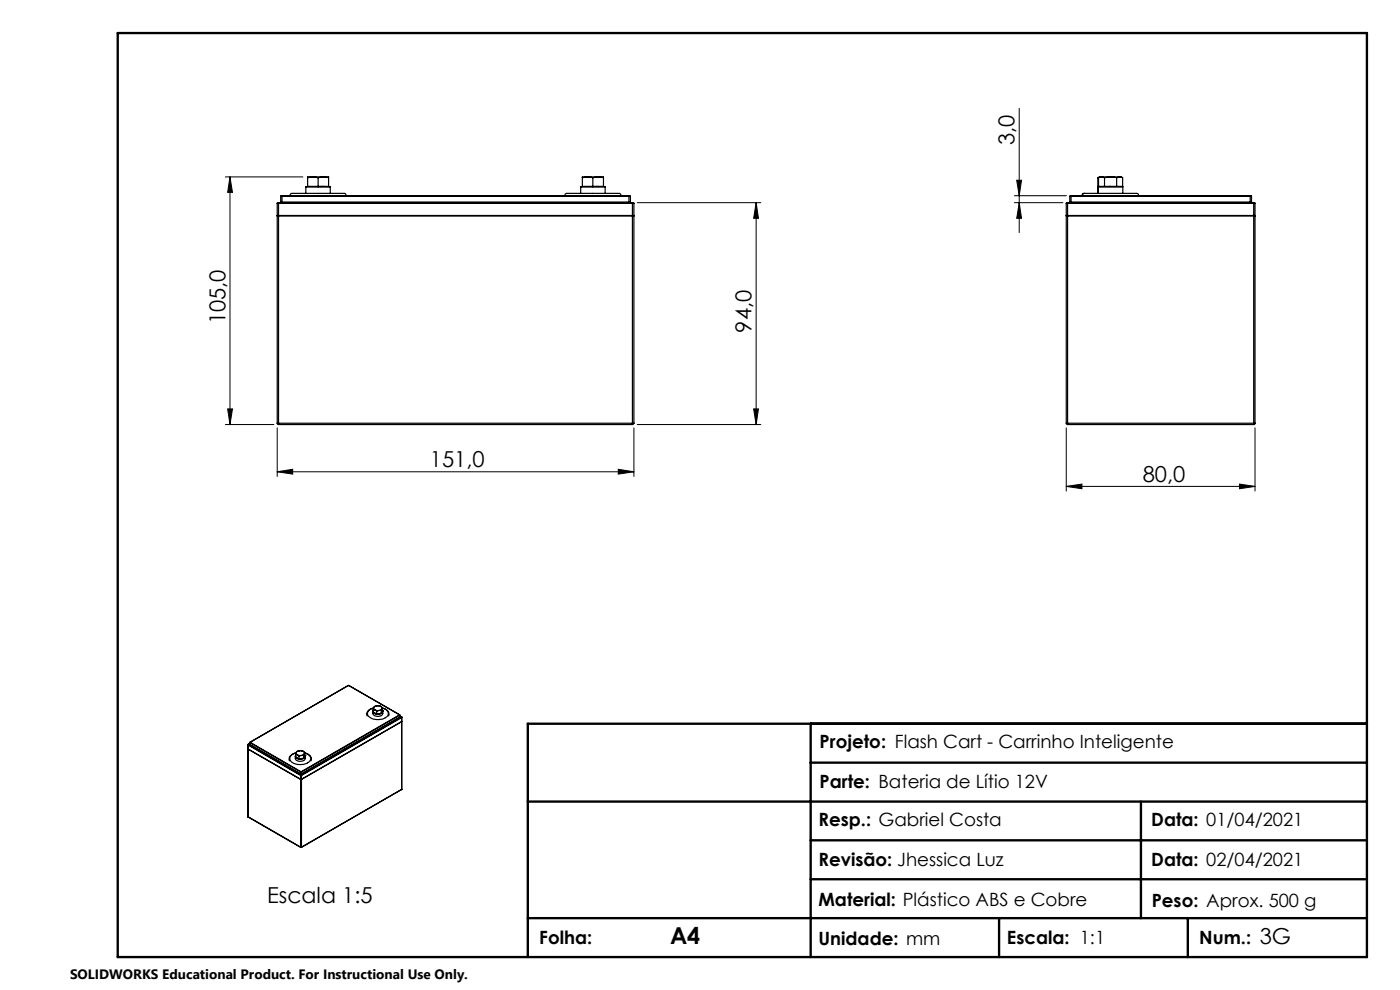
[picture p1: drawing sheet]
<svg xmlns="http://www.w3.org/2000/svg" width="297mm" height="210mm" viewBox="0 0 297 210" stroke-linecap="round" stroke-linejoin="round" font-family="sans-serif">
<g fill="none" stroke="#000" stroke-width=".21">
<path d="M47.8 37.5h16.4M48.8 37.5l.5 3.3h-1zM48.8 37.5v52.6M215.7 38.2h1l-.5 3.3zM216.2 23v26.3M135.2 43h26.2M160.4 43l.5 3.3h-1zM160.4 43v47.1M215.2 43h10.3M215.2 41.5h11M216.2 43l.5 3.3h-1zM47.8 90.1h10.3"/>
<path d="M48.3 86.7h1l-.5 3.4zM58.8 90.8v10.3M131.2 99.5l3.3 .6-3.3 .5zM134.5 90.8v10.3M135.2 90.1h26.2M159.9 86.7h1l-.5 3.4zM226.2 90.8v13.4M266.2 90.8v13.4M58.8 100.1l3.3-.6v1.1zM58.8 100.1h75.7M226.2 103.2l3.3-.5v1zM226.2 103.2h40"/>
<path d="M263 102.7l3.2 .5-3.2 .5z"/>
</g>
<path d="M25 7h265v196h-265zM172 153.5v49.5M290 153.5h-178v49.5M112 170h178M172 178.3h118M172 161.8h118M242 170v24.8M112 194.8h178M172 186.5h118M211.9 194.8v8.2M252 194.8v8.2" fill="none" stroke="#000" stroke-width=".5"/>
<g fill="#000">
<path d="M48.8 37.5l.5 3.3h-1zM48.3 86.7h1l-.5 3.4z"/>
<path d="M160.4 43l.5 3.3h-1zM159.9 86.7h1l-.5 3.4z"/>
<path d="M216.2 43l.5 3.3h-1zM215.7 38.2h1l-.5 3.3z"/>
<path d="M131.2 99.5l3.3 .6-3.3 .5zM58.8 100.1l3.3-.6v1.1zM263 102.7l3.2 .5-3.2 .5zM226.2 103.2l3.3-.5v1z"/>
</g>
<g fill="none" stroke="#000" stroke-width=".25">
<path d="M64.9 39.6h5.2M64.9 39.6v1.4M65.3 37.7v1.8h4.4v-1.8M66.4 37.5l1.1 .2M66.4 37.5l-1.1 .2M66.4 37.5h2.2M66.4 37.5h-1.1v.2M67.5 37.7v1.8M68.3 39.5l-.2 .1M68.6 37.5l1.1 .2M68.6 37.5l-1.1 .2M68.6 37.5h1.1v.2"/>
<path d="M68.7 39.5l-.1 .1M68.7 39.5v.1M70.1 39.6v1.4M123.2 39.6h5.2M123.2 39.6v1.4M123.5 37.7v1.8h4.5v-1.8M124.7 37.5h2.2M124.7 37.5l1.1 .2M124.7 37.5l-1.2 .2M124.7 37.5h-1.2v.2M125.8 37.7v1.8M126.6 39.5l-.2 .1"/>
<path d="M126.9 37.5l-1.1 .2M126.9 37.5l1.1 .2M126.9 37.5h1.1v.2M126.9 39.6h.1M128.4 39.6v1.4M232.9 39.6h.1M232.9 37.7v1.8h5.3v-1.8M232.9 39.6v1.4M233 39.6h5.2M233 39.6v1.4M233 37.7v1.8M233.1 39.6h-.2"/>
<path d="M233.1 39.6h-.1M233.1 39.6h5.1M233.3 37.6l-.4 .1M233.4 37.5l-.5 .2M233.4 37.5h.3M233.4 37.5l-.4 .2M233.7 37.5h1.9M233.7 37.5l.6 .2M233.7 37.5l-.7 .2M234.3 37.7v1.8M235.6 37.5h1.9M235.6 37.5l1.3 .2"/>
<path d="M235.6 37.5l-1.3 .2M235.6 39.5l-.3 .1M236.9 37.7v1.8M237.5 37.5l.7 .2M237.5 37.5l-.6 .2M238.2 39.6v1.4M58.8 45.7h75.7M58.8 45.8h75.7M58.8 43.1h.3M58.8 43.1v46.7M59.1 43v.1M59.1 43l-.3 .1"/>
<path d="M59.1 43.1v46.7M59.1 43.1h75.1M59.1 43h75.1M59.5 42.9l-.1 .1 .4-.1M59.5 42.9h.3M59.5 41.7h.3M59.5 41.7v1.2M59.8 41.5v.2M59.8 41.5l-.3 .2M59.8 42.9h73.6M59.8 41.7v1.2M59.8 41.7h73.6"/>
<path d="M59.8 41.5h73.6M61.6 41.5a.59 .59 0 0 1 .9-.5h9.7a.92 .92 0 0 1 1.2 .4v.1M119.9 41.5a.57 .57 0 0 1 .9-.5h9.7a.96 .96 0 0 1 1.2 .4v.1M133.4 42.9l.5 .1M133.4 42.9h.3M133.4 41.7h.3M133.4 41.5v.2M133.4 41.5l.3 .2M133.4 41.7v1.2M133.7 42.9l.1 .1M133.7 41.7v1.2M134.2 43.1h.3"/>
<path d="M134.2 43v.1M134.2 43l.3 .1M134.2 43.1v46.7M134.5 43.1v46.7M226.2 45.7h40M226.2 45.8h40M226.2 43.1h.3M226.2 43.1v46.7M226.5 43v.1M226.5 43l-.3 .1M226.5 43.1h39.5M226.5 43h39.5"/>
<path d="M226.5 43.1v46.7M226.9 42.9h.3M226.9 42.9v.1M226.9 41.7h.3M226.9 41.7v1.2M227.2 42.9l-.4 .1M227.2 41.5v.2M227.2 41.5l-.3 .2M227.2 42.9h38M227.2 41.7h38M227.2 41.5h38M227.2 41.7v1.2"/>
<path d="M230 41l-.3 .1-.1 .4M230 41l-.2 .1-.1 .4M230 41h10.3a.96 .96 0 0 1 1.2 .4v.1M265.2 42.9l.5 .1M265.2 42.9h.3M265.2 41.7h.3M265.2 41.5v.2M265.2 41.5l.3 .2M265.2 41.7v1.2M265.5 42.9l.1 .1M265.5 41.7v1.2M266 43v.1"/>
<path d="M266 43.1h.2M266 43l.2 .1M266 43.1v46.7M266.2 43.1v46.7M58.8 89.8l.3 .3M58.8 89.8h.3M59.1 89.8v.3M59.1 90.1h75.1M59.1 89.8h75.1M134.2 89.8h.3M134.2 89.8v.3M134.5 89.8l-.3 .3"/>
<path d="M226.2 89.8h.3M226.2 89.8l.3 .3M226.5 89.8v.3M226.5 90.1h39.5M226.5 89.8h39.5M266 89.8v.3M266 89.8h.2M266.2 89.8l-.2 .3M52.6 158.9h.1M52.6 158.8v.1M52.6 158h.1M52.6 158v15.2"/>
<path d="M52.6 157.9v.1M52.6 157.9h.1M52.6 158.9l11.2 6.4M52.6 158l11.2 6.5M52.7 157.9v.1M52.7 158h-.1M52.7 158l11.1 6.4M52.9 157.9h.2M52.9 157.9l11 6.4M53 157.5h.1M53 157.5l.1 .4M53 157.7l-.4 .2"/>
<path d="M53 157.9h-.1M53 157.7l-.3 .2M53.1 157.4l-.1 .1M53.1 157.4v.1M53.1 157.5l10.7 6.3M53.1 157.9l10.7 6.2M53.1 157.5h.1M53.1 157.5l10.7 6.2M62.7 160l.4 .1M62.7 160v.6M62.8 159.7h-.1a1.21 1.21 0 0 0-1.1 1.6 2.87 2.87 0 0 0 4.3-.1 1.21 1.21 0 0 0-1.2-1.5l.5 .2a1.18 1.18 0 0 1 .8 1.5M62.8 159.7h-.1a1.29 1.29 0 0 0-1.3 1.7"/>
<path d="M62.8 159.6v.3l.3 .2M62.8 159.6l-.1 .4M63.5 159.3l-.7 .3M63.5 159.3l.8 .1M63.5 159.3l-.5 .1-.2 .2M64.3 159.4l.3 .5M64.3 159.4l.4 .3M64.6 159.9l-.7 .4M64.6 159.9l-.2 .3M64.7 159.7l-.1 .2M64.7 159.7v.6M73.9 145.4h.1"/>
<path d="M73.9 145.4l-20.8 12M74 145.4h.1M74 145.4l10.7 6.2M74 145.4l10.8 6.2M79.1 150.9v.5a1.2 1.2 0 0 0 2.1 0v-.5M79.2 151.1l.7 .4 1-.2M79.2 150.7a.82 .82 0 0 0 1.1 .8l.6-.2M79.2 150.4l.3 .2M79.2 150.8v.2M79.2 151l.7 .4M79.2 150.4v.6M79.2 150.2a1.11 1.11 0 0 0-1.1 .6 1.11 1.11 0 0 0 .2 1.2 3 3 0 0 0 4-.3 1.27 1.27 0 0 0-1.2-1.5"/>
<path d="M79.3 150.2l-.4 .1a1.29 1.29 0 0 0-1 1.6M79.3 150.1v.2l.2 .3M79.3 150.1l-.1 .3M79.5 150.6l.9 .1M79.5 150.6l.4 .2M79.9 150.8v.6M79.9 149.7l-.6 .4M79.9 149.7l.9 .2M79.9 149.7l-.5 .2-.1 .2M80.4 150.7h.5M80.4 150.7l-.5 .1M80.8 149.9l.2 .2v.2"/>
<path d="M80.8 149.9l.3 .2M80.9 150.7v.6M80.9 151.3l-1 .1M81 150.3l-.6 .4M81 150.3l-.1 .4M81.1 150.2l.3 .1a1.29 1.29 0 0 1 1 1.6M81.1 150.7h.1M81.1 150.7v.4l-.2 .2M81.1 150.1l-.1 .2M81.1 150.1v.6M81.1 150.7l-.2 .6M84.7 151.7h.1"/>
<path d="M84.7 151.6v.1M84.7 151.7l-20.8 12M84.7 151.6h.1M84.8 151.6v.1M84.8 152.1h.1M84.8 151.7l-20.8 12.1M84.8 152.1l-20.8 12M84.8 151.7v.4M84.8 151.7h.1M84.8 151.9l.4 .2M84.9 152.1l-21 12.2M85.2 152.1v.1"/>
<path d="M85.2 152.1h.1M85.2 152.1l-21.3 12.3M85.2 152.2v15.3M85.2 152.2l-21.2 12.3M85.2 153.1l-21.2 12.2M85.2 153v.1M85.2 153l-21.2 12.3M85.2 152.2h.1M85.2 152.2v15.2M52.6 173.2v.1M52.6 173.2h.1M52.6 173.3l11.2 6.5"/>
<path d="M52.6 173.2l11.2 6.5M62.7 160.4v.5a1.2 1.2 0 0 0 2 0v-.5M62.7 160.6l.8 .4 .9-.2M62.7 160.6l.7 .4M63.1 160.1l.8 .2M63.1 160.1l.3 .3M63.4 160.4v.6M63.8 165.3h.2M63.8 179.7h.2M63.8 164.5h.2M63.8 163.8h.2M63.8 164.1h.2"/>
<path d="M63.8 164.1l.1 .2M63.8 179.7v.1M63.8 163.8v.3M63.8 164.5v15.2M63.8 179.8h.1M63.8 164.4v.1M63.8 164.4h.1M63.8 163.7h.1M63.8 163.7v.1M63.9 164.4l.1 .1M63.9 163.7l.1 .1M63.9 160.3l-.5 .1"/>
<path d="M64 164.1l-.1 .2M64 179.7l-.1 .1M64 163.8v.3M64 164.5v15.2M64.4 160.2l-.5 .1M64.4 160.2v.6M64.4 160.8l-1 .2M64.7 160.3h.1M64.7 160.3a1.01 1.01 0 0 1-1.7 .6 .44 .44 0 0 1-.3-.6v.2M64.7 160.3l-.1 .4-.2 .1M64.7 160.3l-.3 .5M85.2 167.5l-21.3 12.3"/>
<path d="M85.2 167.5h.1M85.2 167.5l-21.2 12.2M85.2 167.4v.1"/>
</g>
<text font-size="4.9" x="142.1" y="200.2">A4</text>
<g font-size="4.7">
<text x="215.2" y="30.7" transform="rotate(-90 215.2 30.7)">3,0</text>
<text x="47.8" y="68.8" transform="rotate(-90 47.8 68.8)">105,0</text>
<text x="159.4" y="70.5" transform="rotate(-90 159.4 70.5)">94,0</text>
<text x="91.2" y="99">151,0</text>
<text x="242.4" y="102.1">80,0</text>
<text x="56.7" y="191.5">Escala 1:5</text>
<text x="267.2" y="200.2">3G</text>
</g>
<g font-size="3.9">
<text x="173.9" y="158.6">Projeto: Flash Cart - Carrinho Inteligente</text>
<text x="173.9" y="167.2">Parte: Bateria de Lítio 12V</text>
<text x="173.6" y="175.1">Resp.: Gabriel Costa</text>
<text x="244.2" y="175.3">Data: 01/04/2021</text>
<text x="173.6" y="183.7">Revisão: Jhessica Luz</text>
<text x="244.2" y="183.7">Data: 02/04/2021</text>
<text x="173.6" y="192.2">Material: Plástico ABS e Cobre</text>
<text x="244.3" y="192.3">Peso: Aprox. 500 g</text>
<text x="114.4" y="200.2">Folha:</text>
<text x="173.6" y="200.4">Unidade: mm</text>
<text x="213.6" y="200.2">Escala: 1:1</text>
<text x="254.4" y="200.2">Num.:</text>
</g>
<text font-size="2.9" x="14.9" y="207.6">SOLIDWORKS Educational Product. For Instructional Use Only.</text>
</svg>
